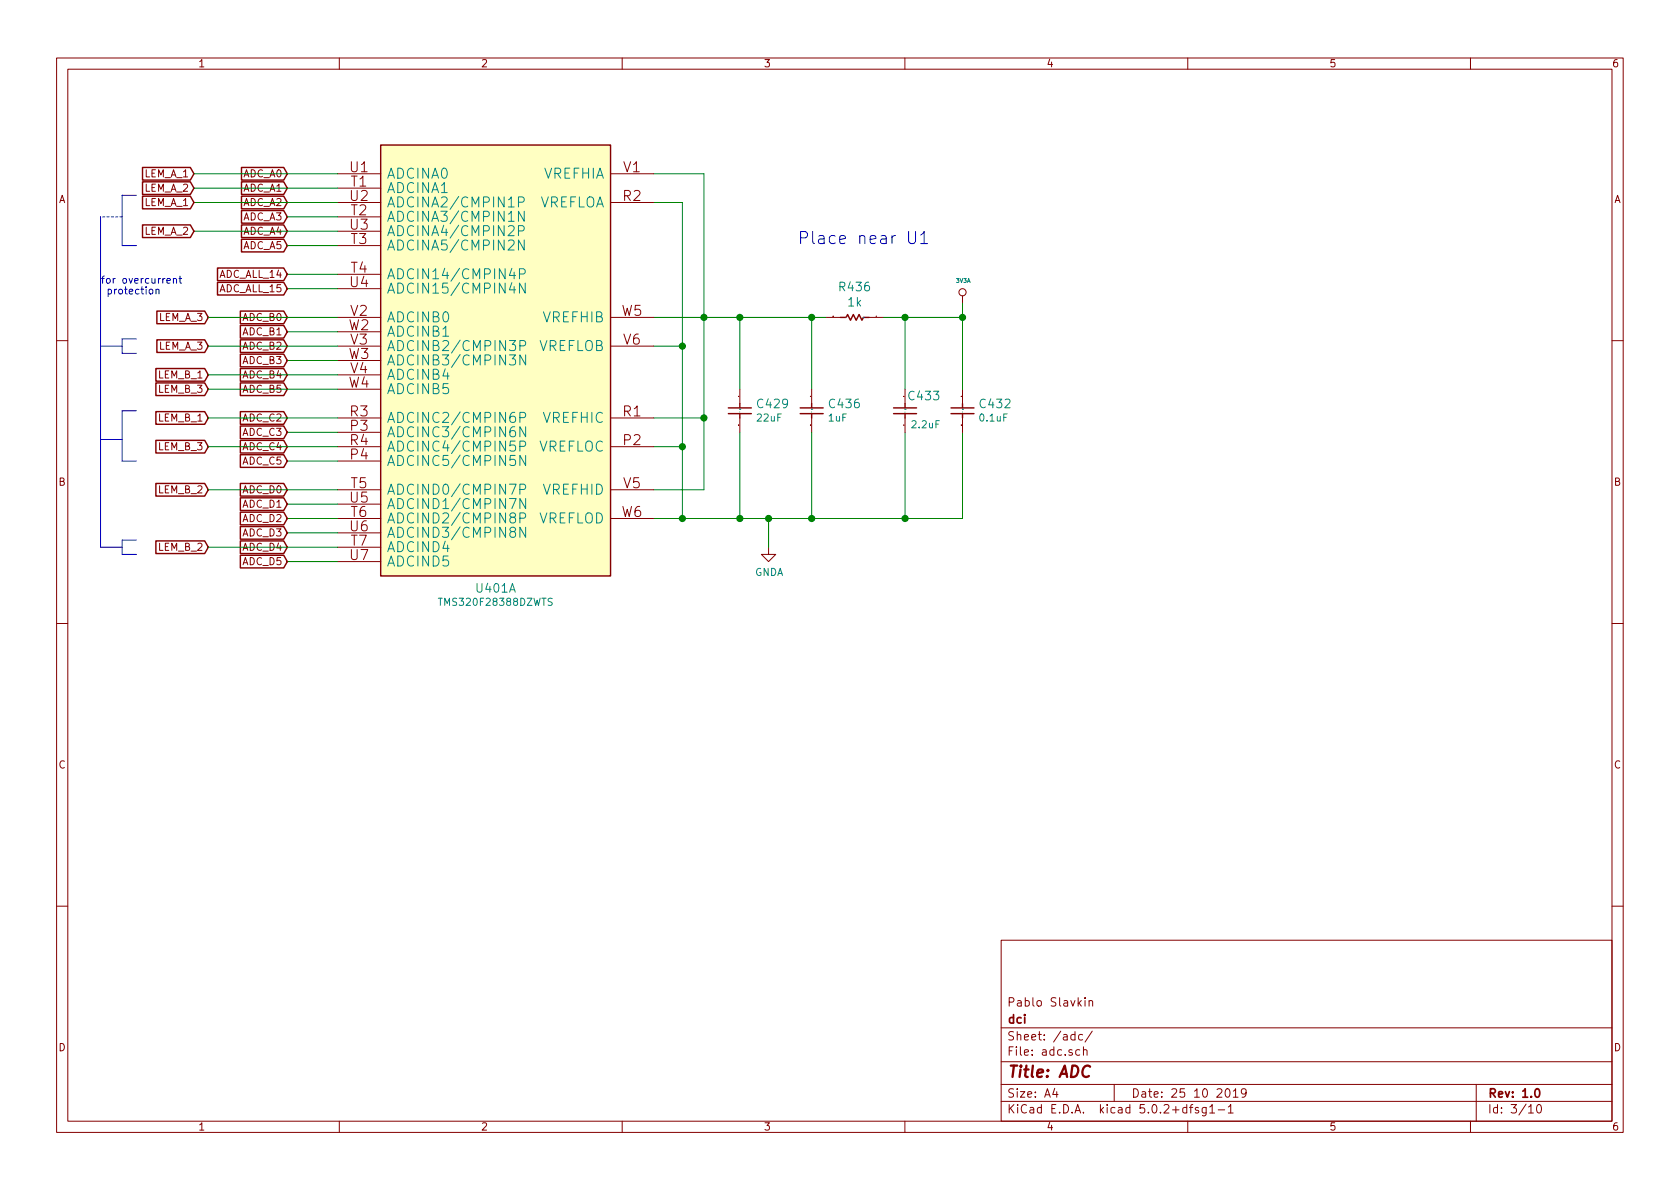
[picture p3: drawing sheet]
EESchema Schematic File Version 4
LIBS:servo-cache
EELAYER 26 0
EELAYER END
$Descr A4 11693 8268
encoding utf-8
Sheet 3 10
Title "ADC"
Date "25 10 2019"
Rev "1.0"
Comp "dci"
Comment1 "Pablo Slavkin"
Comment2 ""
Comment3 ""
Comment4 ""
$EndDescr
Wire Notes Line
	4650 11000 4650 10700
Wire Wire Line
	4750 3600 4550 3600
Wire Wire Line
	4750 3100 4550 3100
Wire Wire Line
	4750 3600 4750 3100
Wire Wire Line
	4750 2400 4550 2400
Wire Wire Line
	4750 3100 4750 2400
Wire Wire Line
	4750 1400 4550 1400
Wire Wire Line
	4750 2400 4750 1400
Wire Wire Line
	6700 3600 6700 3000
Wire Wire Line
	6300 3000 6300 3600
Wire Wire Line
	5650 2700 5650 2200
Wire Wire Line
	5150 3600 5150 3000
Text Notes 5550 1700 0    84   ~ 0
Place near U1
Connection ~ 4750 3600
Connection ~ 4750 3100
Connection ~ 4750 2400
$Comp
L servo:Capacitor C433
U 1 1
P 6300 2900
F 0 "C433" V 6450 3150 60  0000 R CNN
F 1 "2.2uF" V 6250 3150 50  0000 R CNN
F 2 "" H 6300 2900 50  0001 C CNN
F 3 "" H 6300 2900 50  0001 C CNN
F 4 "2.2uF" V -4200 2000 60  0001 C CNN "ValueDisplayed"
	1    6300 2900
	0    1    -1   0   
$EndComp
$Comp
L servo:Capacitor C436
U 1 1
P 5650 2900
F 0 "C436" V 5745 2790 60  0000 R CNN
F 1 "1uF" V 5647 2790 50  0000 R CNN
F 2 "" H 5650 2900 50  0001 C CNN
F 3 "" H 5650 2900 50  0001 C CNN
F 4 "1uF" V -8750 2200 60  0001 C CNN "ValueDisplayed"
	1    5650 2900
	0    -1   -1   0   
$EndComp
$Comp
L servo:Capacitor C429
U 1 1
P 5150 2900
F 0 "C429" V 5245 2790 60  0000 R CNN
F 1 "22uF" V 5147 2790 50  0000 R CNN
F 2 "" H 5150 2900 50  0001 C CNN
F 3 "" H 5150 2900 50  0001 C CNN
F 4 "22uF" V -4250 -2900 60  0001 C CNN "ValueDisplayed"
	1    5150 2900
	0    -1   -1   0   
$EndComp
$Comp
L servo:Capacitor C432
U 1 1
P 6700 2900
F 0 "C432" V 6795 3009 60  0000 L CNN
F 1 "0.1uF" V 6697 3009 50  0000 L CNN
F 2 "" H 6700 2900 50  0001 C CNN
F 3 "" H 6700 2900 50  0001 C CNN
F 4 "0.1uF" V -3400 2000 60  0001 C CNN "ValueDisplayed"
	1    6700 2900
	0    1    -1   0   
$EndComp
$Comp
L servo:3V3A #PWR0416
U 1 1
P 6700 2100
F 0 "#PWR0416" H 6705 2307 20  0001 C CNN
F 1 "3V3A" H 6705 2257 28  0000 C CNN
F 2 "" H 6700 2100 50  0001 C CNN
F 3 "" H 6700 2100 50  0001 C CNN
	1    6700 2100
	1    0    0    -1  
$EndComp
Wire Wire Line
	4550 1200 4900 1200
Wire Wire Line
	4550 2200 4900 2200
Wire Wire Line
	4550 2900 4900 2900
Wire Wire Line
	4900 1200 4900 2200
Connection ~ 4900 2200
Wire Wire Line
	4900 2200 4900 2900
Wire Wire Line
	4550 3400 4900 3400
Wire Wire Line
	4900 3400 4900 2900
Connection ~ 4900 2900
Wire Wire Line
	5150 2700 5150 2200
$Comp
L servo:Resistor R436
U 1 1
P 5950 2200
F 0 "R436" H 5950 1991 60  0000 C CNN
F 1 "1k" H 5950 2097 60  0000 C CNN
F 2 "" H 5950 2200 50  0001 C CNN
F 3 "" H 5950 2200 50  0001 C CNN
F 4 "" V -4050 -600 60  0001 C CNN "ValueDisplayed"
	1    5950 2200
	-1   0    0    1   
$EndComp
Wire Wire Line
	5650 3000 5650 3600
Wire Wire Line
	4900 2200 5150 2200
Connection ~ 5150 2200
Wire Wire Line
	5150 2200 5650 2200
Wire Wire Line
	6150 2200 6300 2200
Wire Wire Line
	5750 2200 5650 2200
Connection ~ 5650 2200
Wire Wire Line
	6300 2200 6300 2700
Connection ~ 6300 2200
Wire Wire Line
	6700 2200 6700 2700
Connection ~ 6700 2200
Wire Wire Line
	6700 2200 6700 2100
Wire Wire Line
	6300 2200 6700 2200
$Comp
L servo:GNDA #PWR?
U 1 1
P 5350 3800
F 0 "#PWR?" H 5350 3550 50  0001 C CNN
F 1 "GNDA" H 5355 3627 50  0000 C CNN
F 2 "" H 5350 3800 50  0001 C CNN
F 3 "" H 5350 3800 50  0001 C CNN
	1    5350 3800
	1    0    0    -1  
$EndComp
Wire Wire Line
	6700 3600 6300 3600
Connection ~ 5350 3600
Wire Wire Line
	5350 3600 5150 3600
Connection ~ 5650 3600
Wire Wire Line
	5650 3600 5350 3600
Connection ~ 6300 3600
Wire Wire Line
	6300 3600 5650 3600
Wire Wire Line
	4750 3600 5150 3600
Connection ~ 5150 3600
Wire Wire Line
	5350 3800 5350 3600
$Comp
L servo:TMS320F28388 U401
U 1 1
P 3450 2500
F 0 "U401" H 3450 917 60  0000 C CNN
F 1 "TMS320F28388DZWTS" H 3450 819 50  0000 C CNN
F 2 "" H 3450 2500 50  0001 C CNN
F 3 "../doc/datasheets/tms320f28388d_datasheet.pdf" H 3450 2500 50  0001 C CNN
F 4 "TMS320F28388DZWTS" V -3350 -1600 60  0001 C CNN "PartNumber"
	1    3450 2500
	1    0    0    -1  
$EndComp
Wire Wire Line
	2000 3900 2350 3900
Wire Wire Line
	2000 3700 2350 3700
Wire Wire Line
	2000 3600 2350 3600
Wire Wire Line
	2000 3500 2350 3500
Wire Wire Line
	2000 3200 2350 3200
Wire Wire Line
	2000 3000 2350 3000
Wire Wire Line
	2000 2500 2350 2500
Wire Wire Line
	2000 2300 2350 2300
Wire Wire Line
	2000 2000 2350 2000
Wire Wire Line
	2000 1900 2350 1900
Text GLabel 2000 1200 0    50   Input ~ 0
ADC_A0
Text GLabel 2000 1300 0    50   Input ~ 0
ADC_A1
Text GLabel 2000 1400 0    50   Input ~ 0
ADC_A2
Text GLabel 2000 1500 0    50   Input ~ 0
ADC_A3
Text GLabel 2000 1600 0    50   Input ~ 0
ADC_A4
Text GLabel 2000 1700 0    50   Input ~ 0
ADC_A5
Text GLabel 2000 1900 0    50   Input ~ 0
ADC_ALL_14
Text GLabel 2000 2000 0    50   Input ~ 0
ADC_ALL_15
Text GLabel 2000 2200 0    50   Input ~ 0
ADC_B0
Text GLabel 2000 2300 0    50   Input ~ 0
ADC_B1
Text GLabel 2000 2400 0    50   Input ~ 0
ADC_B2
Text GLabel 2000 2500 0    50   Input ~ 0
ADC_B3
Text GLabel 2000 2600 0    50   Input ~ 0
ADC_B4
Text GLabel 2000 2700 0    50   Input ~ 0
ADC_B5
Text GLabel 2000 2900 0    50   Input ~ 0
ADC_C2
Text GLabel 2000 3000 0    50   Input ~ 0
ADC_C3
Text GLabel 2000 3100 0    50   Input ~ 0
ADC_C4
Text GLabel 2000 3200 0    50   Input ~ 0
ADC_C5
Text GLabel 2000 3400 0    50   Input ~ 0
ADC_D0
Text GLabel 2000 3500 0    50   Input ~ 0
ADC_D1
Text GLabel 2000 3600 0    50   Input ~ 0
ADC_D2
Text GLabel 2000 3700 0    50   Input ~ 0
ADC_D3
Text GLabel 2000 3800 0    50   Input ~ 0
ADC_D4
Text GLabel 2000 3900 0    50   Input ~ 0
ADC_D5
Text GLabel 1350 1300 0    50   Input ~ 0
LEM_A_2
Text GLabel 1350 1200 0    50   Input ~ 0
LEM_A_1
Wire Wire Line
	1350 1200 2350 1200
Wire Wire Line
	1350 1300 2350 1300
Wire Wire Line
	1350 1400 2350 1400
Wire Wire Line
	1350 1600 2350 1600
Text GLabel 1450 2200 0    50   Input ~ 0
LEM_A_3
Text GLabel 1450 3800 0    50   Input ~ 0
LEM_B_2
Text GLabel 1450 2600 0    50   Input ~ 0
LEM_B_1
Text GLabel 1450 2700 0    50   Input ~ 0
LEM_B_3
Text GLabel 1350 1400 0    50   Input ~ 0
LEM_A_1
Text GLabel 1350 1600 0    50   Input ~ 0
LEM_A_2
Text GLabel 1450 2400 0    50   Input ~ 0
LEM_A_3
Wire Wire Line
	2350 1500 2000 1500
Wire Wire Line
	2350 1700 2000 1700
Wire Wire Line
	1450 2200 2350 2200
Wire Wire Line
	1450 2400 2350 2400
Text GLabel 1450 2900 0    50   Input ~ 0
LEM_B_1
Text GLabel 1450 3100 0    50   Input ~ 0
LEM_B_3
Text GLabel 1450 3400 0    50   Input ~ 0
LEM_B_2
Wire Wire Line
	1450 3400 2350 3400
Wire Wire Line
	1450 3800 2350 3800
Wire Wire Line
	1450 3100 2350 3100
Wire Wire Line
	1450 2900 2350 2900
Wire Wire Line
	1450 2700 2350 2700
Wire Wire Line
	1450 2600 2350 2600
Wire Notes Line style solid
	950  1350 850  1350
Wire Notes Line style solid
	850  1350 850  1700
Wire Notes Line style solid
	850  1700 950  1700
Wire Notes Line style solid
	950  2350 850  2350
Wire Notes Line style solid
	850  2350 850  2450
Wire Notes Line style solid
	850  2450 950  2450
Wire Notes Line style solid
	950  2850 850  2850
Wire Notes Line style solid
	850  2850 850  3200
Wire Notes Line style solid
	850  3200 950  3200
Wire Notes Line style solid
	950  3750 850  3750
Wire Notes Line style solid
	850  3750 850  3850
Wire Notes Line style solid
	850  3850 950  3850
Wire Notes Line style solid
	700  1500 700  3800
Wire Notes Line style solid
	700  3800 850  3800
Wire Notes Line style solid
	850  3050 700  3050
Wire Notes Line
	850  1500 700  1500
Wire Notes Line style solid
	850  2400 700  2400
Text Notes 700  2050 0    50   ~ 0
for overcurrent\n protection
$EndSCHEMATC
